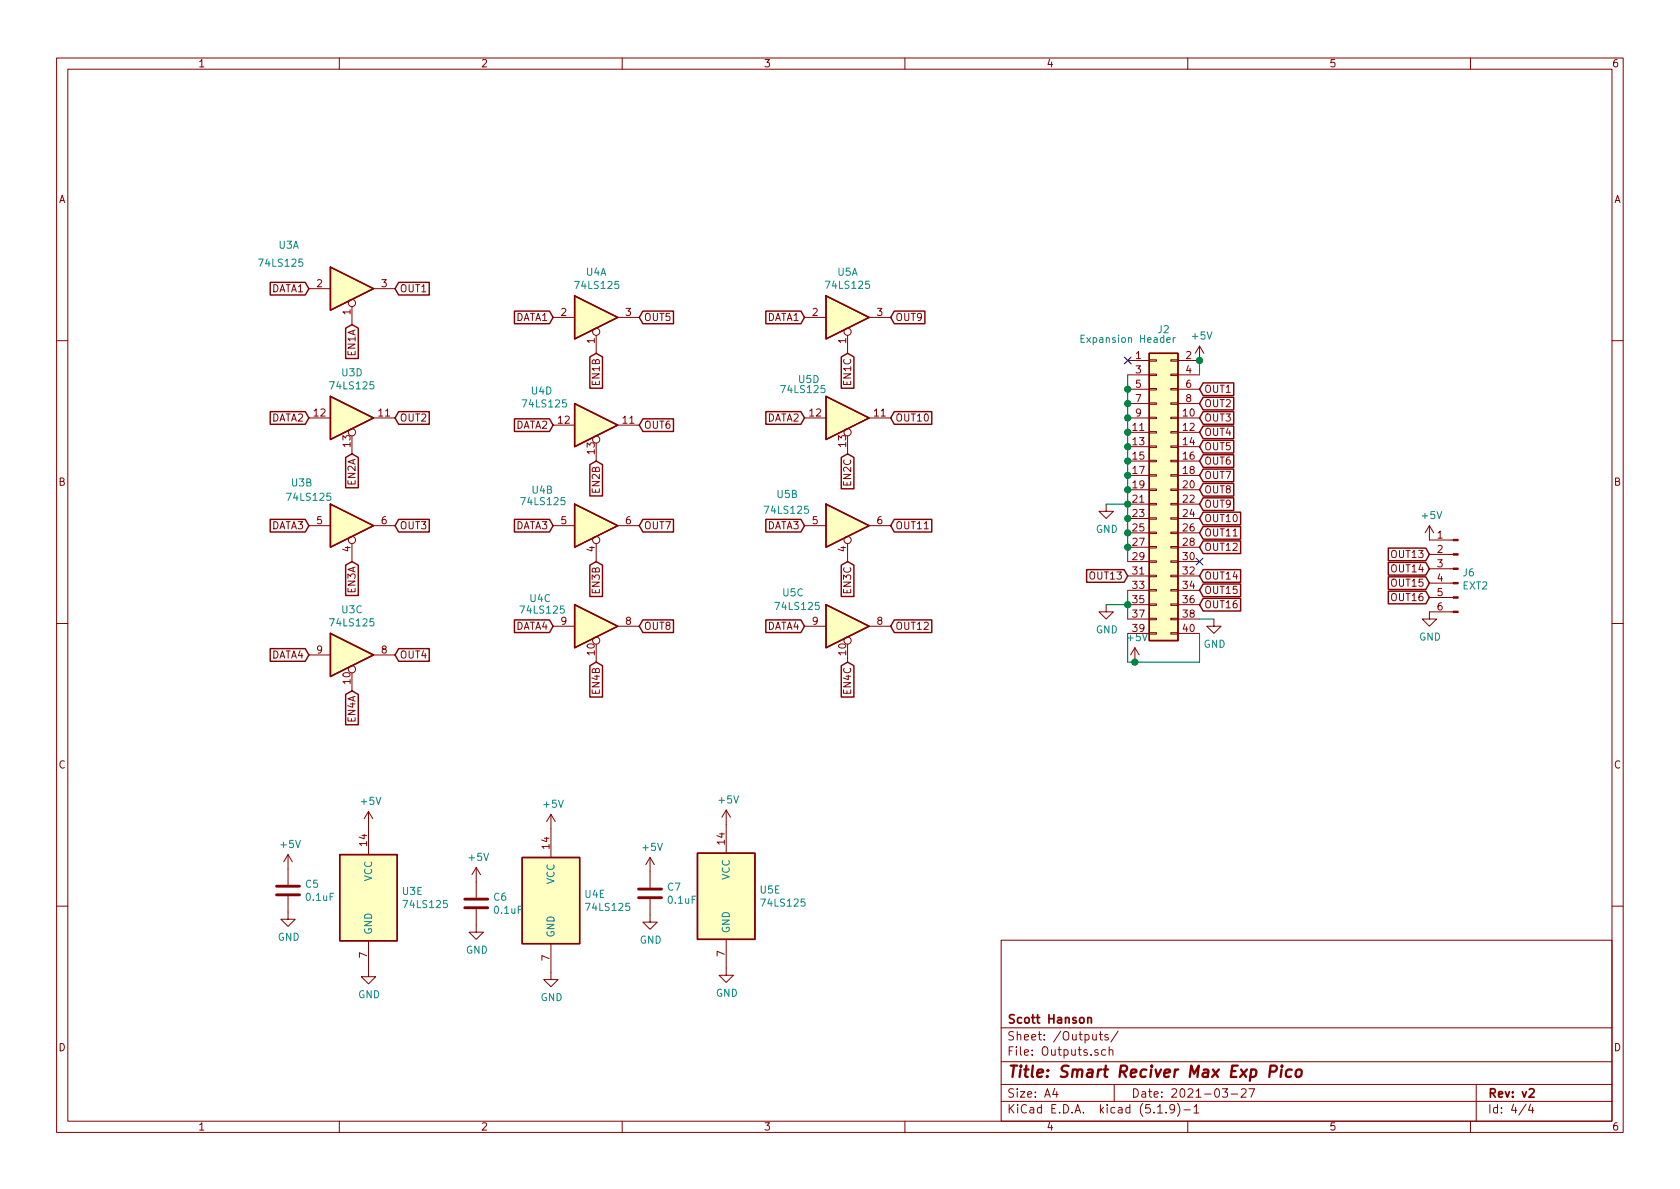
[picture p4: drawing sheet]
EESchema Schematic File Version 4
EELAYER 30 0
EELAYER END
$Descr A4 11693 8268
encoding utf-8
Sheet 4 4
Title "Smart Reciver Max Exp Pico"
Date "2021-03-27"
Rev "v2"
Comp "Scott Hanson"
Comment1 ""
Comment2 ""
Comment3 ""
Comment4 ""
$EndDescr
$Comp
L 74xx:74LS125 U3
U 1 1
P 2450 2000
F 0 "U3" H 2010 2305 50  0000 C CNN
F 1 "74LS125" H 1955 2180 50  0000 C CNN
F 2 "Package_DIP:DIP-14_W7.62mm_LongPads" H 2450 2000 50  0001 C CNN
F 3 "http://www.ti.com/lit/gpn/sn74LS125" H 2450 2000 50  0001 C CNN
F 4 "296-4531-5-ND" H 2450 2000 50  0001 C CNN "Digi-Key_PN"
F 5 "SN74AHC125N" H 2450 2000 50  0001 C CNN "MPN"
	1    2450 2000
	1    0    0    -1  
$EndComp
$Comp
L 74xx:74LS125 U3
U 3 1
P 2450 4550
F 0 "U3" H 2450 4867 50  0000 C CNN
F 1 "74LS125" H 2450 4776 50  0000 C CNN
F 2 "Package_DIP:DIP-14_W7.62mm_LongPads" H 2450 4550 50  0001 C CNN
F 3 "http://www.ti.com/lit/gpn/sn74LS125" H 2450 4550 50  0001 C CNN
F 4 "296-4531-5-ND" H 2450 4550 50  0001 C CNN "Digi-Key_PN"
F 5 "SN74AHC125N" H 2450 4550 50  0001 C CNN "MPN"
	3    2450 4550
	1    0    0    -1  
$EndComp
$Comp
L 74xx:74LS125 U3
U 4 1
P 2450 2900
F 0 "U3" H 2450 3217 50  0000 C CNN
F 1 "74LS125" H 2450 3126 50  0000 C CNN
F 2 "Package_DIP:DIP-14_W7.62mm_LongPads" H 2450 2900 50  0001 C CNN
F 3 "http://www.ti.com/lit/gpn/sn74LS125" H 2450 2900 50  0001 C CNN
F 4 "296-4531-5-ND" H 2450 2900 50  0001 C CNN "Digi-Key_PN"
F 5 "SN74AHC125N" H 2450 2900 50  0001 C CNN "MPN"
	4    2450 2900
	1    0    0    -1  
$EndComp
$Comp
L 74xx:74LS125 U4
U 5 1
P 3835 6260
F 0 "U4" H 4065 6306 50  0000 L CNN
F 1 "74LS125" H 4065 6215 50  0000 L CNN
F 2 "Package_DIP:DIP-14_W7.62mm_LongPads" H 3835 6260 50  0001 C CNN
F 3 "http://www.ti.com/lit/gpn/sn74LS125" H 3835 6260 50  0001 C CNN
F 4 "296-4531-5-ND" H 3835 6260 50  0001 C CNN "Digi-Key_PN"
F 5 "SN74AHC125N" H 3835 6260 50  0001 C CNN "MPN"
	5    3835 6260
	1    0    0    -1  
$EndComp
$Comp
L power:+5V #PWR?
U 1 1
P 5055 5730
AR Path="/5D4CFBE7" Ref="#PWR?"  Part="1" 
AR Path="/5D469293/5D4CFBE7" Ref="#PWR08"  Part="1" 
AR Path="/5FF30D74/5D4CFBE7" Ref="#PWR08"  Part="1" 
F 0 "#PWR08" H 5055 5580 50  0001 C CNN
F 1 "+5V" H 5070 5903 50  0000 C CNN
F 2 "" H 5055 5730 50  0001 C CNN
F 3 "" H 5055 5730 50  0001 C CNN
	1    5055 5730
	1    0    0    -1  
$EndComp
$Comp
L Smart_Reciever_Max-rescue:C-Device-PB_16-rescue C?
U 1 1
P 4525 6210
AR Path="/5D4CFBF5" Ref="C?"  Part="1" 
AR Path="/5D469293/5D4CFBF5" Ref="C3"  Part="1" 
AR Path="/5FF30D74/5D4CFBF5" Ref="C7"  Part="1" 
F 0 "C7" H 4640 6256 50  0000 L CNN
F 1 "0.1uF" H 4640 6165 50  0000 L CNN
F 2 "Capacitor_THT:C_Rect_L7.0mm_W2.0mm_P5.00mm" H 4563 6060 50  0001 C CNN
F 3 "~" H 4525 6210 50  0001 C CNN
F 4 "478-7336-1-ND" H -2255 1880 50  0001 C CNN "Digi-Key_PN"
F 5 "SR215C104KARTR1" H -2255 1880 50  0001 C CNN "MPN"
	1    4525 6210
	1    0    0    -1  
$EndComp
$Comp
L 74xx:74LS125 U4
U 1 1
P 4150 2200
F 0 "U4" H 4150 2517 50  0000 C CNN
F 1 "74LS125" H 4155 2425 50  0000 C CNN
F 2 "Package_DIP:DIP-14_W7.62mm_LongPads" H 4150 2200 50  0001 C CNN
F 3 "http://www.ti.com/lit/gpn/sn74LS125" H 4150 2200 50  0001 C CNN
F 4 "296-4531-5-ND" H 4150 2200 50  0001 C CNN "Digi-Key_PN"
F 5 "SN74AHC125N" H 4150 2200 50  0001 C CNN "MPN"
	1    4150 2200
	1    0    0    -1  
$EndComp
$Comp
L 74xx:74LS125 U4
U 2 1
P 4150 3650
F 0 "U4" H 3775 3900 50  0000 C CNN
F 1 "74LS125" H 3780 3820 50  0000 C CNN
F 2 "Package_DIP:DIP-14_W7.62mm_LongPads" H 4150 3650 50  0001 C CNN
F 3 "http://www.ti.com/lit/gpn/sn74LS125" H 4150 3650 50  0001 C CNN
F 4 "296-4531-5-ND" H 4150 3650 50  0001 C CNN "Digi-Key_PN"
F 5 "SN74AHC125N" H 4150 3650 50  0001 C CNN "MPN"
	2    4150 3650
	1    0    0    -1  
$EndComp
$Comp
L 74xx:74LS125 U4
U 3 1
P 4150 4350
F 0 "U4" H 3760 4545 50  0000 C CNN
F 1 "74LS125" H 3775 4465 50  0000 C CNN
F 2 "Package_DIP:DIP-14_W7.62mm_LongPads" H 4150 4350 50  0001 C CNN
F 3 "http://www.ti.com/lit/gpn/sn74LS125" H 4150 4350 50  0001 C CNN
F 4 "296-4531-5-ND" H 4150 4350 50  0001 C CNN "Digi-Key_PN"
F 5 "SN74AHC125N" H 4150 4350 50  0001 C CNN "MPN"
	3    4150 4350
	1    0    0    -1  
$EndComp
$Comp
L 74xx:74LS125 U4
U 4 1
P 4150 2950
F 0 "U4" H 3770 3190 50  0000 C CNN
F 1 "74LS125" H 3790 3100 50  0000 C CNN
F 2 "Package_DIP:DIP-14_W7.62mm_LongPads" H 4150 2950 50  0001 C CNN
F 3 "http://www.ti.com/lit/gpn/sn74LS125" H 4150 2950 50  0001 C CNN
F 4 "296-4531-5-ND" H 4150 2950 50  0001 C CNN "Digi-Key_PN"
F 5 "SN74AHC125N" H 4150 2950 50  0001 C CNN "MPN"
	4    4150 2950
	1    0    0    -1  
$EndComp
$Comp
L 74xx:74LS125 U5
U 5 1
P 5055 6230
F 0 "U5" H 5285 6276 50  0000 L CNN
F 1 "74LS125" H 5285 6185 50  0000 L CNN
F 2 "Package_DIP:DIP-14_W7.62mm_LongPads" H 5055 6230 50  0001 C CNN
F 3 "http://www.ti.com/lit/gpn/sn74LS125" H 5055 6230 50  0001 C CNN
F 4 "296-4531-5-ND" H 5055 6230 50  0001 C CNN "Digi-Key_PN"
F 5 "SN74AHC125N" H 5055 6230 50  0001 C CNN "MPN"
	5    5055 6230
	1    0    0    -1  
$EndComp
$Comp
L 74xx:74LS125 U5
U 1 1
P 5900 2200
F 0 "U5" H 5900 2517 50  0000 C CNN
F 1 "74LS125" H 5900 2426 50  0000 C CNN
F 2 "Package_DIP:DIP-14_W7.62mm_LongPads" H 5900 2200 50  0001 C CNN
F 3 "http://www.ti.com/lit/gpn/sn74LS125" H 5900 2200 50  0001 C CNN
F 4 "296-4531-5-ND" H 5900 2200 50  0001 C CNN "Digi-Key_PN"
F 5 "SN74AHC125N" H 5900 2200 50  0001 C CNN "MPN"
	1    5900 2200
	1    0    0    -1  
$EndComp
$Comp
L 74xx:74LS125 U5
U 2 1
P 5900 3650
F 0 "U5" H 5480 3870 50  0000 C CNN
F 1 "74LS125" H 5475 3760 50  0000 C CNN
F 2 "Package_DIP:DIP-14_W7.62mm_LongPads" H 5900 3650 50  0001 C CNN
F 3 "http://www.ti.com/lit/gpn/sn74LS125" H 5900 3650 50  0001 C CNN
F 4 "296-4531-5-ND" H 5900 3650 50  0001 C CNN "Digi-Key_PN"
F 5 "SN74AHC125N" H 5900 3650 50  0001 C CNN "MPN"
	2    5900 3650
	1    0    0    -1  
$EndComp
$Comp
L 74xx:74LS125 U5
U 3 1
P 5900 4350
F 0 "U5" H 5520 4585 50  0000 C CNN
F 1 "74LS125" H 5550 4490 50  0000 C CNN
F 2 "Package_DIP:DIP-14_W7.62mm_LongPads" H 5900 4350 50  0001 C CNN
F 3 "http://www.ti.com/lit/gpn/sn74LS125" H 5900 4350 50  0001 C CNN
F 4 "296-4531-5-ND" H 5900 4350 50  0001 C CNN "Digi-Key_PN"
F 5 "SN74AHC125N" H 5900 4350 50  0001 C CNN "MPN"
	3    5900 4350
	1    0    0    -1  
$EndComp
$Comp
L 74xx:74LS125 U5
U 4 1
P 5900 2900
F 0 "U5" H 5630 3170 50  0000 C CNN
F 1 "74LS125" H 5590 3100 50  0000 C CNN
F 2 "Package_DIP:DIP-14_W7.62mm_LongPads" H 5900 2900 50  0001 C CNN
F 3 "http://www.ti.com/lit/gpn/sn74LS125" H 5900 2900 50  0001 C CNN
F 4 "296-4531-5-ND" H 5900 2900 50  0001 C CNN "Digi-Key_PN"
F 5 "SN74AHC125N" H 5900 2900 50  0001 C CNN "MPN"
	4    5900 2900
	1    0    0    -1  
$EndComp
$Comp
L Smart_Reciever_Max-rescue:C-Device-PB_16-rescue C?
U 1 1
P 2005 6190
AR Path="/6006A2A1" Ref="C?"  Part="1" 
AR Path="/5D469293/6006A2A1" Ref="C?"  Part="1" 
AR Path="/5FF30D74/6006A2A1" Ref="C5"  Part="1" 
F 0 "C5" H 2120 6236 50  0000 L CNN
F 1 "0.1uF" H 2120 6145 50  0000 L CNN
F 2 "Capacitor_THT:C_Rect_L7.0mm_W2.0mm_P5.00mm" H 2043 6040 50  0001 C CNN
F 3 "~" H 2005 6190 50  0001 C CNN
F 4 "478-7336-1-ND" H -4775 1860 50  0001 C CNN "Digi-Key_PN"
F 5 "SR215C104KARTR1" H -4775 1860 50  0001 C CNN "MPN"
	1    2005 6190
	1    0    0    -1  
$EndComp
$Comp
L Smart_Reciever_Max-rescue:C-Device-PB_16-rescue C?
U 1 1
P 3315 6280
AR Path="/6006B239" Ref="C?"  Part="1" 
AR Path="/5D469293/6006B239" Ref="C?"  Part="1" 
AR Path="/5FF30D74/6006B239" Ref="C6"  Part="1" 
F 0 "C6" H 3430 6326 50  0000 L CNN
F 1 "0.1uF" H 3430 6235 50  0000 L CNN
F 2 "Capacitor_THT:C_Rect_L7.0mm_W2.0mm_P5.00mm" H 3353 6130 50  0001 C CNN
F 3 "~" H 3315 6280 50  0001 C CNN
F 4 "478-7336-1-ND" H -3465 1950 50  0001 C CNN "Digi-Key_PN"
F 5 "SR215C104KARTR1" H -3465 1950 50  0001 C CNN "MPN"
	1    3315 6280
	1    0    0    -1  
$EndComp
$Comp
L power:+5V #PWR?
U 1 1
P 3835 5760
AR Path="/60082515" Ref="#PWR?"  Part="1" 
AR Path="/5D469293/60082515" Ref="#PWR?"  Part="1" 
AR Path="/5FF30D74/60082515" Ref="#PWR054"  Part="1" 
F 0 "#PWR054" H 3835 5610 50  0001 C CNN
F 1 "+5V" H 3850 5933 50  0000 C CNN
F 2 "" H 3835 5760 50  0001 C CNN
F 3 "" H 3835 5760 50  0001 C CNN
	1    3835 5760
	1    0    0    -1  
$EndComp
$Comp
L power:+5V #PWR?
U 1 1
P 2565 5740
AR Path="/60082A3C" Ref="#PWR?"  Part="1" 
AR Path="/5D469293/60082A3C" Ref="#PWR?"  Part="1" 
AR Path="/5FF30D74/60082A3C" Ref="#PWR050"  Part="1" 
F 0 "#PWR050" H 2565 5590 50  0001 C CNN
F 1 "+5V" H 2580 5913 50  0000 C CNN
F 2 "" H 2565 5740 50  0001 C CNN
F 3 "" H 2565 5740 50  0001 C CNN
	1    2565 5740
	1    0    0    -1  
$EndComp
$Comp
L power:+5V #PWR?
U 1 1
P 2005 6040
AR Path="/60082ED9" Ref="#PWR?"  Part="1" 
AR Path="/5D469293/60082ED9" Ref="#PWR?"  Part="1" 
AR Path="/5FF30D74/60082ED9" Ref="#PWR052"  Part="1" 
F 0 "#PWR052" H 2005 5890 50  0001 C CNN
F 1 "+5V" H 2020 6213 50  0000 C CNN
F 2 "" H 2005 6040 50  0001 C CNN
F 3 "" H 2005 6040 50  0001 C CNN
	1    2005 6040
	1    0    0    -1  
$EndComp
$Comp
L power:+5V #PWR?
U 1 1
P 3315 6130
AR Path="/60083285" Ref="#PWR?"  Part="1" 
AR Path="/5D469293/60083285" Ref="#PWR?"  Part="1" 
AR Path="/5FF30D74/60083285" Ref="#PWR056"  Part="1" 
F 0 "#PWR056" H 3315 5980 50  0001 C CNN
F 1 "+5V" H 3330 6303 50  0000 C CNN
F 2 "" H 3315 6130 50  0001 C CNN
F 3 "" H 3315 6130 50  0001 C CNN
	1    3315 6130
	1    0    0    -1  
$EndComp
$Comp
L power:+5V #PWR?
U 1 1
P 4525 6060
AR Path="/600836E2" Ref="#PWR?"  Part="1" 
AR Path="/5D469293/600836E2" Ref="#PWR?"  Part="1" 
AR Path="/5FF30D74/600836E2" Ref="#PWR048"  Part="1" 
F 0 "#PWR048" H 4525 5910 50  0001 C CNN
F 1 "+5V" H 4540 6233 50  0000 C CNN
F 2 "" H 4525 6060 50  0001 C CNN
F 3 "" H 4525 6060 50  0001 C CNN
	1    4525 6060
	1    0    0    -1  
$EndComp
$Comp
L power:GND #PWR?
U 1 1
P 3315 6430
AR Path="/60088B4E" Ref="#PWR?"  Part="1" 
AR Path="/5D469293/60088B4E" Ref="#PWR?"  Part="1" 
AR Path="/5FF30D74/60088B4E" Ref="#PWR057"  Part="1" 
F 0 "#PWR057" H 3315 6180 50  0001 C CNN
F 1 "GND" H 3320 6257 50  0000 C CNN
F 2 "" H 3315 6430 50  0001 C CNN
F 3 "" H 3315 6430 50  0001 C CNN
	1    3315 6430
	1    0    0    -1  
$EndComp
$Comp
L power:GND #PWR?
U 1 1
P 2005 6340
AR Path="/600895AB" Ref="#PWR?"  Part="1" 
AR Path="/5D469293/600895AB" Ref="#PWR?"  Part="1" 
AR Path="/5FF30D74/600895AB" Ref="#PWR053"  Part="1" 
F 0 "#PWR053" H 2005 6090 50  0001 C CNN
F 1 "GND" H 2010 6167 50  0000 C CNN
F 2 "" H 2005 6340 50  0001 C CNN
F 3 "" H 2005 6340 50  0001 C CNN
	1    2005 6340
	1    0    0    -1  
$EndComp
$Comp
L power:GND #PWR?
U 1 1
P 4525 6360
AR Path="/60089F63" Ref="#PWR?"  Part="1" 
AR Path="/5D469293/60089F63" Ref="#PWR?"  Part="1" 
AR Path="/5FF30D74/60089F63" Ref="#PWR049"  Part="1" 
F 0 "#PWR049" H 4525 6110 50  0001 C CNN
F 1 "GND" H 4530 6187 50  0000 C CNN
F 2 "" H 4525 6360 50  0001 C CNN
F 3 "" H 4525 6360 50  0001 C CNN
	1    4525 6360
	1    0    0    -1  
$EndComp
Text GLabel 2150 2900 0    50   Input ~ 0
DATA2
Text GLabel 2150 2000 0    50   Input ~ 0
DATA1
Text GLabel 2150 3650 0    50   Input ~ 0
DATA3
Text GLabel 2150 4550 0    50   Input ~ 0
DATA4
Text GLabel 2450 2250 3    50   Input ~ 0
EN1A
Text GLabel 2450 3150 3    50   Input ~ 0
EN2A
Text GLabel 2450 4800 3    50   Input ~ 0
EN4A
Text GLabel 2450 3900 3    50   Input ~ 0
EN3A
Text GLabel 3850 2950 0    50   Input ~ 0
DATA2
Text GLabel 3850 2200 0    50   Input ~ 0
DATA1
Text GLabel 3850 3650 0    50   Input ~ 0
DATA3
Text GLabel 3850 4350 0    50   Input ~ 0
DATA4
Text GLabel 4150 3900 3    50   Input ~ 0
EN3B
Text GLabel 4150 4600 3    50   Input ~ 0
EN4B
Text GLabel 4150 3200 3    50   Input ~ 0
EN2B
Text GLabel 4150 2450 3    50   Input ~ 0
EN1B
Text GLabel 5600 3650 0    50   Input ~ 0
DATA3
Text GLabel 5600 4350 0    50   Input ~ 0
DATA4
Text GLabel 5600 2900 0    50   Input ~ 0
DATA2
Text GLabel 5600 2200 0    50   Input ~ 0
DATA1
Text GLabel 5900 4600 3    50   Input ~ 0
EN4C
Text GLabel 5900 3900 3    50   Input ~ 0
EN3C
Text GLabel 5900 2450 3    50   Input ~ 0
EN1C
Text GLabel 5900 3150 3    50   Input ~ 0
EN2C
$Comp
L power:GND #PWR?
U 1 1
P 2565 6740
AR Path="/60089B7B" Ref="#PWR?"  Part="1" 
AR Path="/5D469293/60089B7B" Ref="#PWR?"  Part="1" 
AR Path="/5FF30D74/60089B7B" Ref="#PWR051"  Part="1" 
F 0 "#PWR051" H 2565 6490 50  0001 C CNN
F 1 "GND" H 2570 6567 50  0000 C CNN
F 2 "" H 2565 6740 50  0001 C CNN
F 3 "" H 2565 6740 50  0001 C CNN
	1    2565 6740
	1    0    0    -1  
$EndComp
$Comp
L power:GND #PWR?
U 1 1
P 3835 6760
AR Path="/60088F06" Ref="#PWR?"  Part="1" 
AR Path="/5D469293/60088F06" Ref="#PWR?"  Part="1" 
AR Path="/5FF30D74/60088F06" Ref="#PWR055"  Part="1" 
F 0 "#PWR055" H 3835 6510 50  0001 C CNN
F 1 "GND" H 3840 6587 50  0000 C CNN
F 2 "" H 3835 6760 50  0001 C CNN
F 3 "" H 3835 6760 50  0001 C CNN
	1    3835 6760
	1    0    0    -1  
$EndComp
$Comp
L 74xx:74LS125 U3
U 5 1
P 2565 6240
F 0 "U3" H 2795 6286 50  0000 L CNN
F 1 "74LS125" H 2795 6195 50  0000 L CNN
F 2 "Package_DIP:DIP-14_W7.62mm_LongPads" H 2565 6240 50  0001 C CNN
F 3 "http://www.ti.com/lit/gpn/sn74LS125" H 2565 6240 50  0001 C CNN
F 4 "296-4531-5-ND" H 2565 6240 50  0001 C CNN "Digi-Key_PN"
F 5 "SN74AHC125N" H 2565 6240 50  0001 C CNN "MPN"
	5    2565 6240
	1    0    0    -1  
$EndComp
$Comp
L power:GND #PWR?
U 1 1
P 5055 6730
AR Path="/5FF93F51" Ref="#PWR?"  Part="1" 
AR Path="/5D469293/5FF93F51" Ref="#PWR09"  Part="1" 
AR Path="/5FF30D74/5FF93F51" Ref="#PWR09"  Part="1" 
F 0 "#PWR09" H 5055 6480 50  0001 C CNN
F 1 "GND" H 5060 6557 50  0000 C CNN
F 2 "" H 5055 6730 50  0001 C CNN
F 3 "" H 5055 6730 50  0001 C CNN
	1    5055 6730
	1    0    0    -1  
$EndComp
$Comp
L Connector_Generic:Conn_02x20_Odd_Even J2
U 1 1
P 8050 3400
F 0 "J2" H 8100 4517 50  0000 C CNN
F 1 "Expansion Header" H 7850 4450 50  0000 C CNN
F 2 "Connector_IDC:IDC-Header_2x20_P2.54mm_Vertical" H 8050 3400 50  0001 C CNN
F 3 "~" H 8050 3400 50  0001 C CNN
F 4 "S9175-ND" H 8050 3400 50  0001 C CNN "Digi-Key_PN"
F 5 "SBH11-PBPC-D20-ST-BK" H 8050 3400 50  0001 C CNN "MPN"
	1    8050 3400
	1    0    0    -1  
$EndComp
Wire Wire Line
	7850 2600 7850 2700
Connection ~ 7850 2700
Wire Wire Line
	7850 2700 7850 2800
Connection ~ 7850 2800
Wire Wire Line
	7850 2800 7850 2900
Connection ~ 7850 2900
Wire Wire Line
	7850 2900 7850 3000
Connection ~ 7850 3000
Wire Wire Line
	7850 3000 7850 3100
Connection ~ 7850 3100
Wire Wire Line
	7850 3100 7850 3200
Connection ~ 7850 3200
Wire Wire Line
	7850 3200 7850 3300
Connection ~ 7850 3300
Wire Wire Line
	7850 3300 7850 3400
Connection ~ 7850 3400
Wire Wire Line
	7850 3400 7850 3500
Connection ~ 7850 3500
Wire Wire Line
	7850 3500 7850 3600
Connection ~ 7850 3600
Wire Wire Line
	7850 3600 7850 3700
Connection ~ 7850 3700
Wire Wire Line
	7850 3700 7850 3800
Wire Wire Line
	7850 3900 7850 3800
Connection ~ 7850 3800
Wire Wire Line
	8350 2500 8350 2600
Wire Wire Line
	7850 4300 7850 4200
Connection ~ 7850 4200
Wire Wire Line
	7850 4200 7850 4100
Wire Wire Line
	7850 4400 7850 4600
Wire Wire Line
	7850 4600 7900 4600
$Comp
L power:+5V #PWR?
U 1 1
P 8350 2500
AR Path="/5FFA58F0" Ref="#PWR?"  Part="1" 
AR Path="/5D469293/5FFA58F0" Ref="#PWR?"  Part="1" 
AR Path="/5FF30D74/5FFA58F0" Ref="#PWR0105"  Part="1" 
F 0 "#PWR0105" H 8350 2350 50  0001 C CNN
F 1 "+5V" H 8365 2673 50  0000 C CNN
F 2 "" H 8350 2500 50  0001 C CNN
F 3 "" H 8350 2500 50  0001 C CNN
	1    8350 2500
	1    0    0    -1  
$EndComp
Connection ~ 8350 2500
$Comp
L power:+5V #PWR?
U 1 1
P 7900 4600
AR Path="/5FFA6C18" Ref="#PWR?"  Part="1" 
AR Path="/5D469293/5FFA6C18" Ref="#PWR?"  Part="1" 
AR Path="/5FF30D74/5FFA6C18" Ref="#PWR0106"  Part="1" 
F 0 "#PWR0106" H 7900 4450 50  0001 C CNN
F 1 "+5V" H 7915 4773 50  0000 C CNN
F 2 "" H 7900 4600 50  0001 C CNN
F 3 "" H 7900 4600 50  0001 C CNN
	1    7900 4600
	1    0    0    -1  
$EndComp
$Comp
L power:GND #PWR?
U 1 1
P 7700 4200
AR Path="/5FFAEEC6" Ref="#PWR?"  Part="1" 
AR Path="/5D469293/5FFAEEC6" Ref="#PWR?"  Part="1" 
AR Path="/5FF30D74/5FFAEEC6" Ref="#PWR0107"  Part="1" 
F 0 "#PWR0107" H 7700 3950 50  0001 C CNN
F 1 "GND" H 7705 4027 50  0000 C CNN
F 2 "" H 7700 4200 50  0001 C CNN
F 3 "" H 7700 4200 50  0001 C CNN
	1    7700 4200
	1    0    0    -1  
$EndComp
$Comp
L power:GND #PWR?
U 1 1
P 7700 3500
AR Path="/5FFB064E" Ref="#PWR?"  Part="1" 
AR Path="/5D469293/5FFB064E" Ref="#PWR?"  Part="1" 
AR Path="/5FF30D74/5FFB064E" Ref="#PWR0108"  Part="1" 
F 0 "#PWR0108" H 7700 3250 50  0001 C CNN
F 1 "GND" H 7705 3327 50  0000 C CNN
F 2 "" H 7700 3500 50  0001 C CNN
F 3 "" H 7700 3500 50  0001 C CNN
	1    7700 3500
	1    0    0    -1  
$EndComp
$Comp
L power:GND #PWR?
U 1 1
P 8450 4300
AR Path="/5FFB1469" Ref="#PWR?"  Part="1" 
AR Path="/5D469293/5FFB1469" Ref="#PWR?"  Part="1" 
AR Path="/5FF30D74/5FFB1469" Ref="#PWR0111"  Part="1" 
F 0 "#PWR0111" H 8450 4050 50  0001 C CNN
F 1 "GND" H 8455 4127 50  0000 C CNN
F 2 "" H 8450 4300 50  0001 C CNN
F 3 "" H 8450 4300 50  0001 C CNN
	1    8450 4300
	1    0    0    -1  
$EndComp
Connection ~ 7900 4600
Wire Wire Line
	7900 4600 8350 4600
Wire Wire Line
	8350 4400 8350 4600
Wire Wire Line
	8350 4300 8450 4300
Wire Wire Line
	7700 3500 7850 3500
Wire Wire Line
	7850 4200 7700 4200
NoConn ~ 7850 2500
Text GLabel 8350 2700 2    50   Input ~ 0
OUT1
Text GLabel 8350 2800 2    50   Input ~ 0
OUT2
Text GLabel 8350 2900 2    50   Input ~ 0
OUT3
Text GLabel 8350 3000 2    50   Input ~ 0
OUT4
Text GLabel 8350 3100 2    50   Input ~ 0
OUT5
Text GLabel 8350 3200 2    50   Input ~ 0
OUT6
Text GLabel 8350 3300 2    50   Input ~ 0
OUT7
Text GLabel 8350 3400 2    50   Input ~ 0
OUT8
Text GLabel 8350 3500 2    50   Input ~ 0
OUT9
Text GLabel 8350 3600 2    50   Input ~ 0
OUT10
Text GLabel 8350 3700 2    50   Input ~ 0
OUT11
Text GLabel 8350 3800 2    50   Input ~ 0
OUT12
NoConn ~ 8350 3900
Text GLabel 2750 2000 2    50   Input ~ 0
OUT1
Text GLabel 2750 2900 2    50   Input ~ 0
OUT2
Text GLabel 2750 3650 2    50   Input ~ 0
OUT3
Text GLabel 2750 4550 2    50   Input ~ 0
OUT4
Text GLabel 4450 2200 2    50   Input ~ 0
OUT5
Text GLabel 4450 2950 2    50   Input ~ 0
OUT6
Text GLabel 4450 3650 2    50   Input ~ 0
OUT7
Text GLabel 4450 4350 2    50   Input ~ 0
OUT8
Text GLabel 6200 2200 2    50   Input ~ 0
OUT9
Text GLabel 6200 2900 2    50   Input ~ 0
OUT10
Text GLabel 6200 3650 2    50   Input ~ 0
OUT11
Text GLabel 6200 4350 2    50   Input ~ 0
OUT12
$Comp
L 74xx:74LS125 U3
U 2 1
P 2450 3650
F 0 "U3" H 2100 3950 50  0000 C CNN
F 1 "74LS125" H 2150 3850 50  0000 C CNN
F 2 "Package_DIP:DIP-14_W7.62mm_LongPads" H 2450 3650 50  0001 C CNN
F 3 "http://www.ti.com/lit/gpn/sn74LS125" H 2450 3650 50  0001 C CNN
F 4 "296-4531-5-ND" H 2450 3650 50  0001 C CNN "Digi-Key_PN"
F 5 "SN74AHC125N" H 2450 3650 50  0001 C CNN "MPN"
	2    2450 3650
	1    0    0    -1  
$EndComp
$Comp
L Connector:Conn_01x06_Male J6
U 1 1
P 10150 3950
F 0 "J6" H 10122 3924 50  0000 R CNN
F 1 "EXT2" H 10122 3833 50  0000 R CNN
F 2 "Connector_PinHeader_2.54mm:PinHeader_1x06_P2.54mm_Vertical" H 10150 3950 50  0001 C CNN
F 3 "~" H 10150 3950 50  0001 C CNN
	1    10150 3950
	-1   0    0    -1  
$EndComp
Text GLabel 8350 4000 2    50   Input ~ 0
OUT14
Text GLabel 8350 4100 2    50   Input ~ 0
OUT15
Text GLabel 8350 4200 2    50   Input ~ 0
OUT16
Text GLabel 7850 4000 0    50   Input ~ 0
OUT13
Text GLabel 9950 3850 0    50   Input ~ 0
OUT13
Text GLabel 9950 3950 0    50   Input ~ 0
OUT14
Text GLabel 9950 4050 0    50   Input ~ 0
OUT15
Text GLabel 9950 4150 0    50   Input ~ 0
OUT16
$Comp
L power:GND #PWR?
U 1 1
P 9950 4250
AR Path="/6023971A" Ref="#PWR?"  Part="1" 
AR Path="/5D469293/6023971A" Ref="#PWR?"  Part="1" 
AR Path="/5FF30D74/6023971A" Ref="#PWR03"  Part="1" 
F 0 "#PWR03" H 9950 4000 50  0001 C CNN
F 1 "GND" H 9955 4077 50  0000 C CNN
F 2 "" H 9950 4250 50  0001 C CNN
F 3 "" H 9950 4250 50  0001 C CNN
	1    9950 4250
	1    0    0    -1  
$EndComp
$Comp
L power:+5V #PWR?
U 1 1
P 9950 3750
AR Path="/60239ABE" Ref="#PWR?"  Part="1" 
AR Path="/5D469293/60239ABE" Ref="#PWR?"  Part="1" 
AR Path="/5FF30D74/60239ABE" Ref="#PWR02"  Part="1" 
F 0 "#PWR02" H 9950 3600 50  0001 C CNN
F 1 "+5V" H 9965 3923 50  0000 C CNN
F 2 "" H 9950 3750 50  0001 C CNN
F 3 "" H 9950 3750 50  0001 C CNN
	1    9950 3750
	1    0    0    -1  
$EndComp
$EndSCHEMATC
